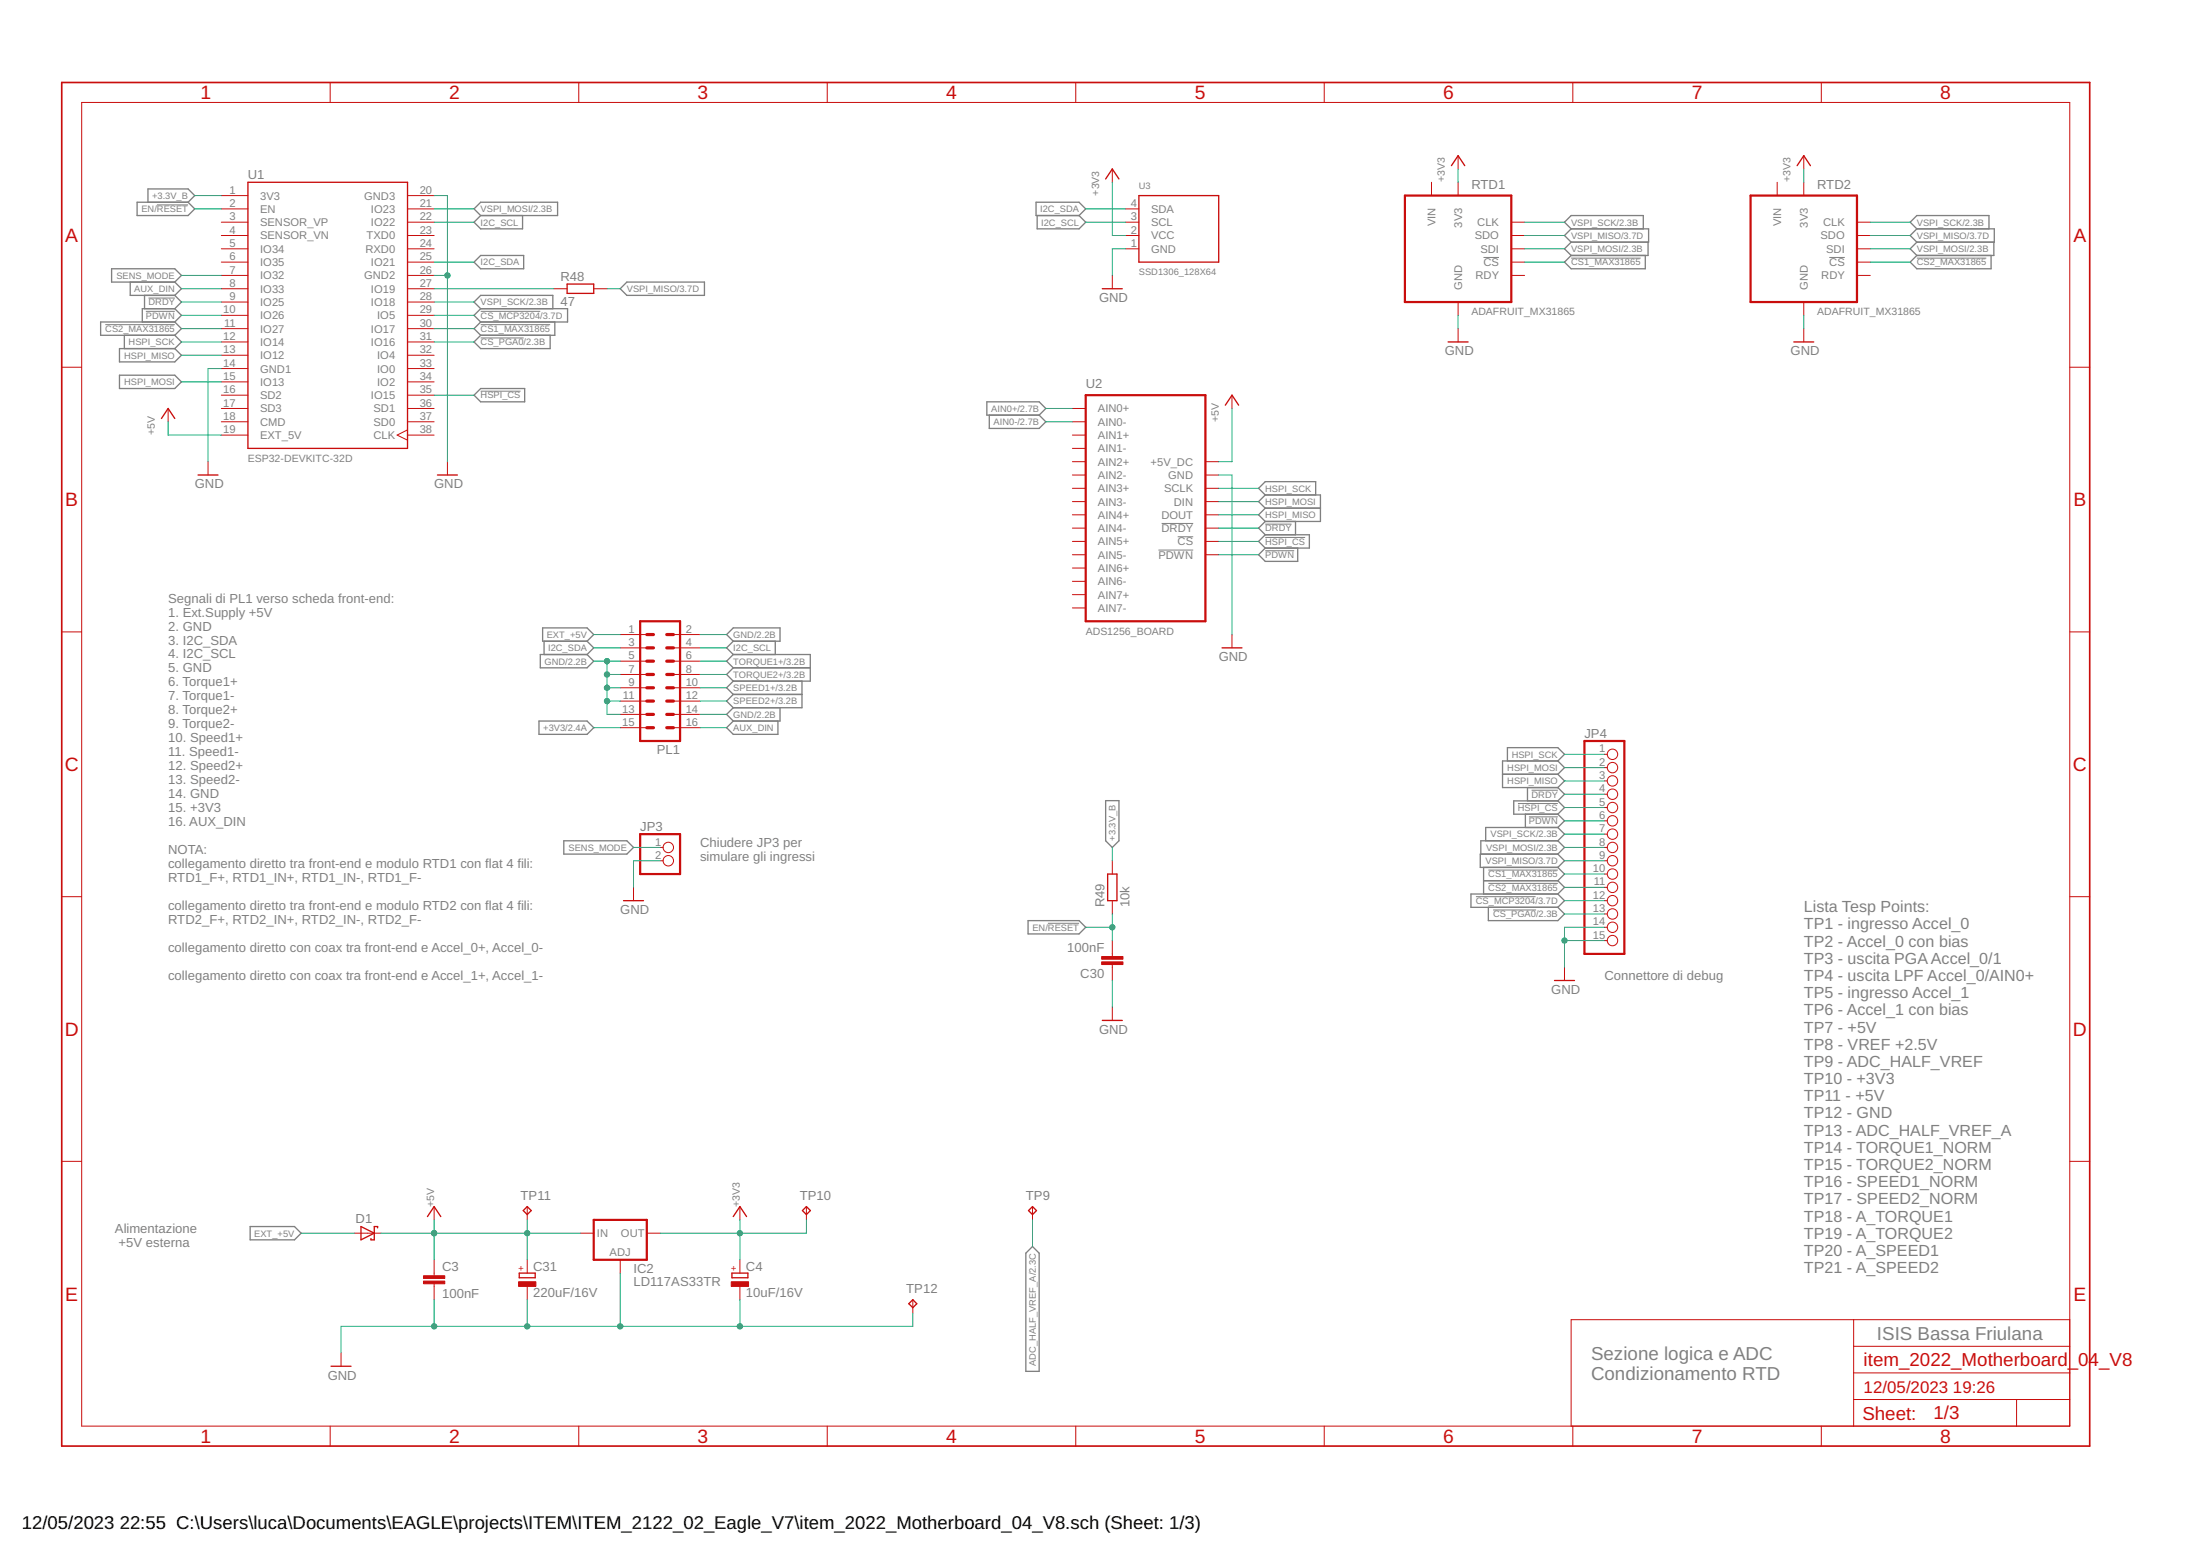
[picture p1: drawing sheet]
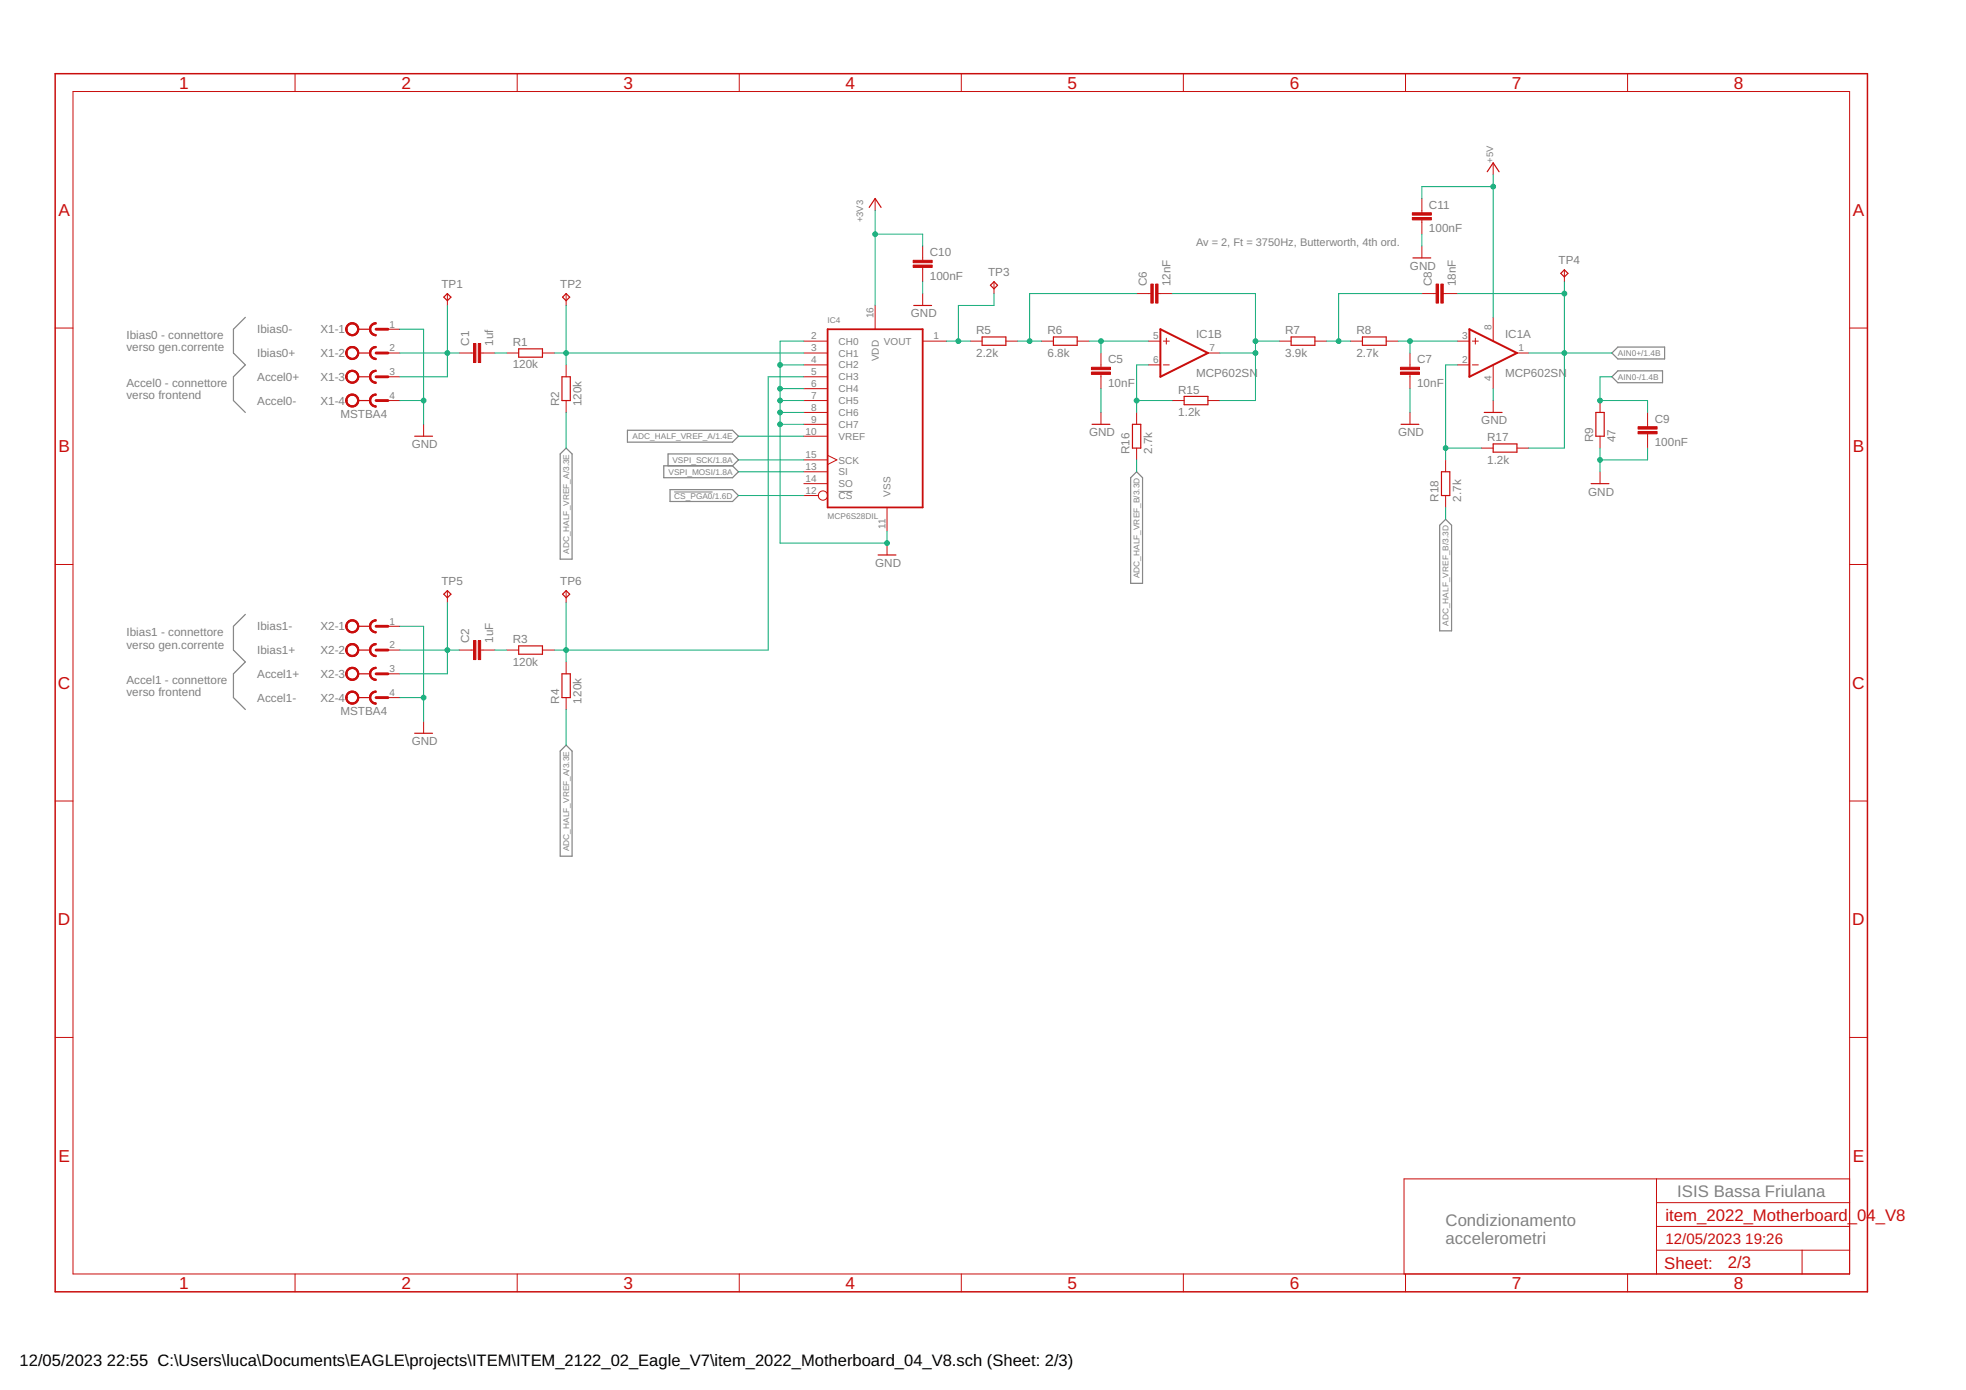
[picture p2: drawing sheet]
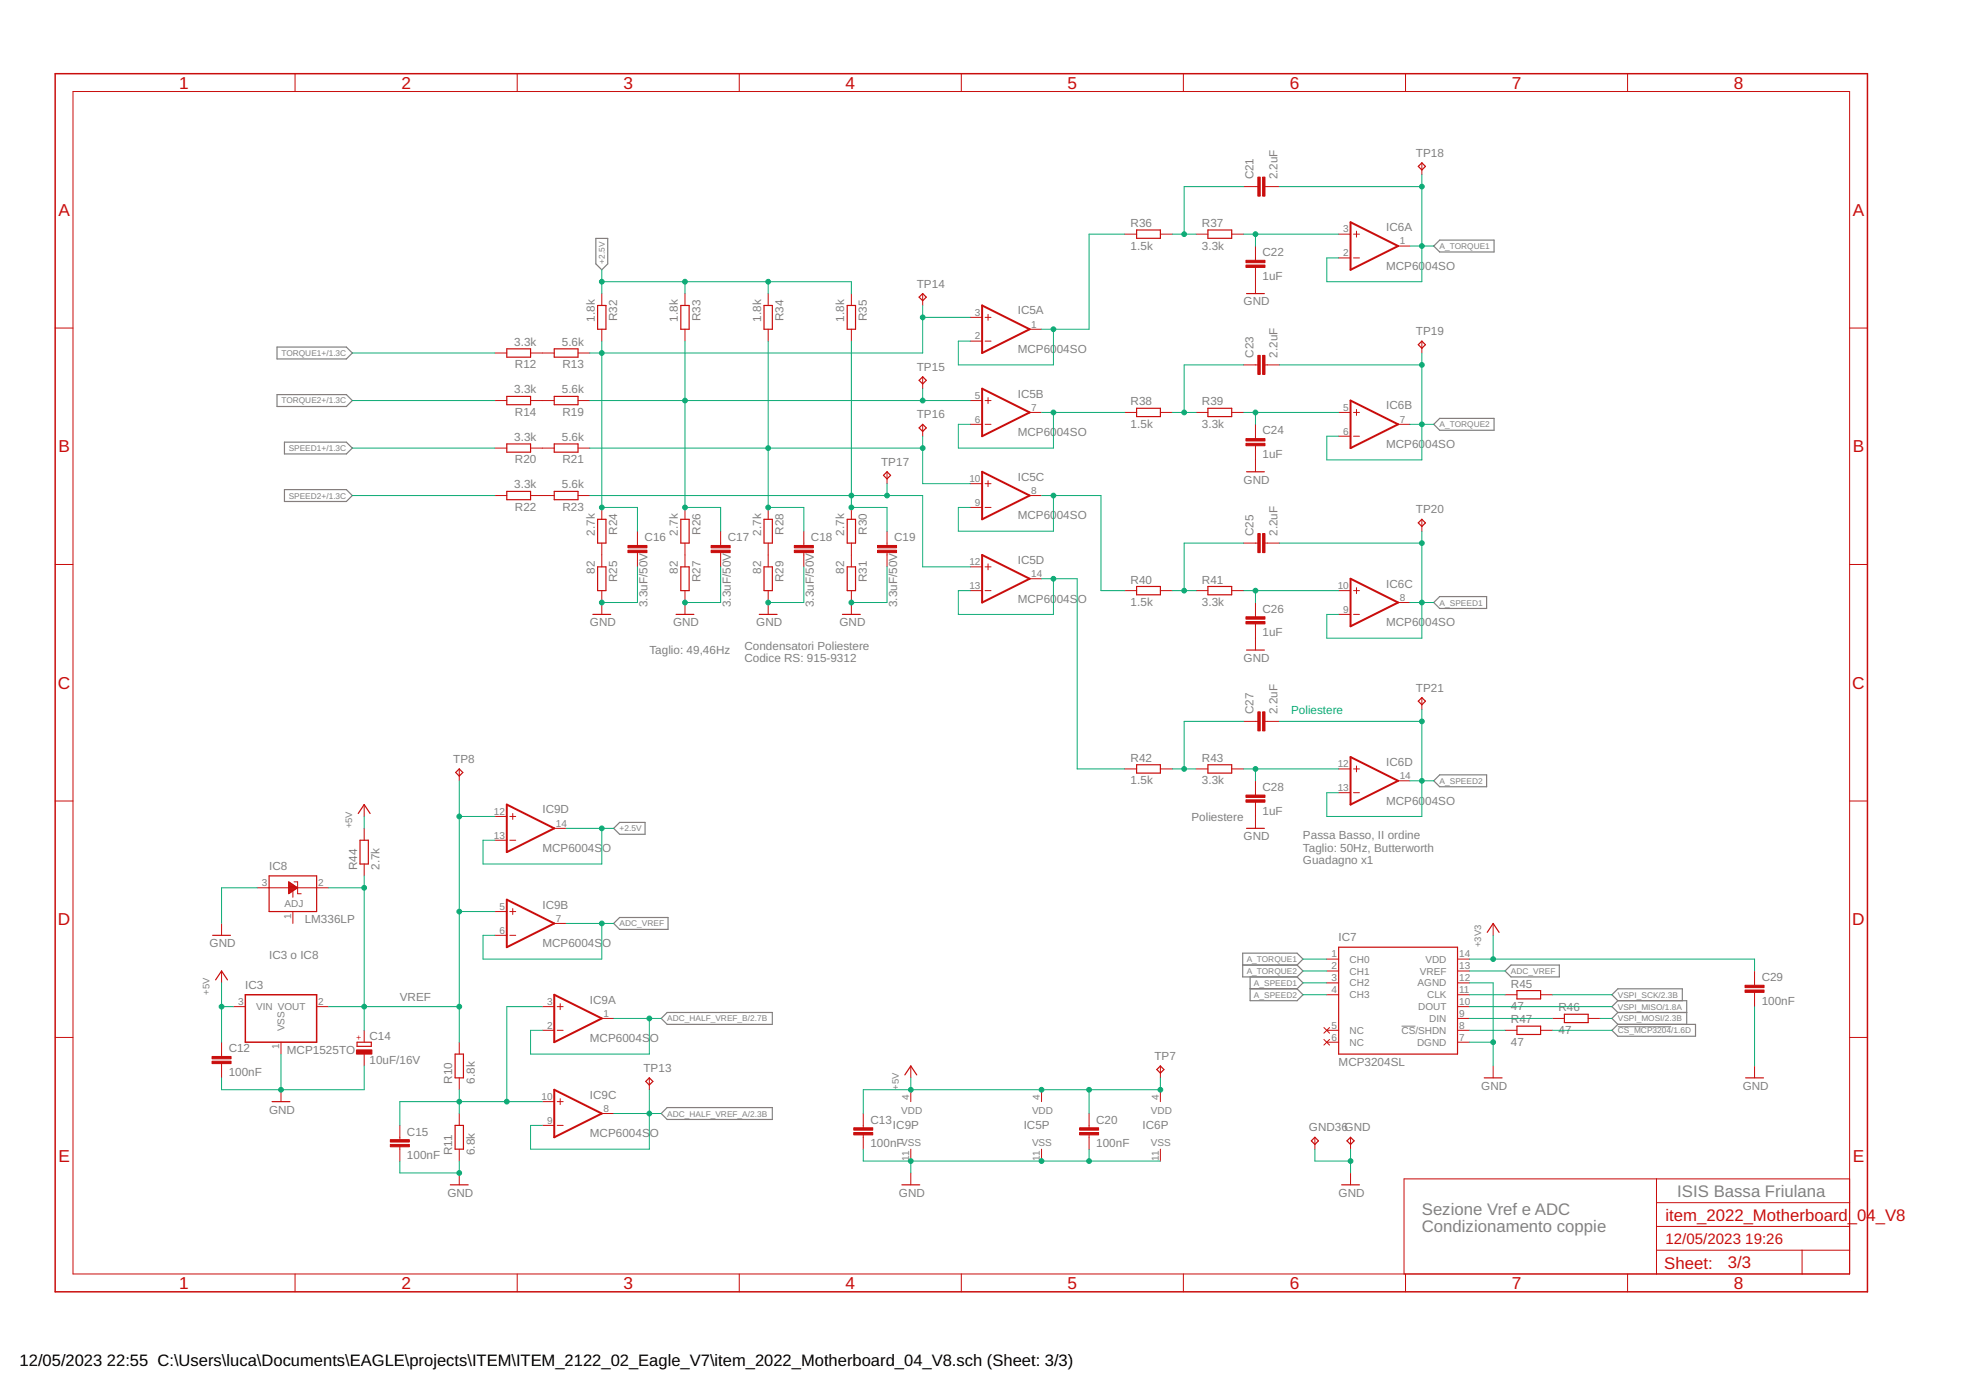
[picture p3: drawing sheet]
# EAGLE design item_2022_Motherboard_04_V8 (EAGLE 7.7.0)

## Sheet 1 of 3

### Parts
C3  100nF  C-EUC0805K  [C0805K]
C4  10uF/16V  CPOL-EUE2.5-6  [E2,5-6]
C30  100nF  C-EUC0805  [C0805]
C31  220uF/16V  CPOL-EUE3.5-10  [E3,5-10]
D1  SCHOTTKY-DIODEDO35-7  [DO35-7]
IC2  LD117AS33TR  [SOT223]
JP3  PINHD-1X2  [1X02]
JP4  PINHD-1X15  [1X15]
PL1  16H  [16H]
R48  47  R-EU_R0805  [R0805]
R49  10k  R-EU_R0805  [R0805]
RTD1  ADAFRUIT_MX31865  [ADAFRUIT_MAX31865]
RTD2  ADAFRUIT_MX31865  [ADAFRUIT_MAX31865]
TP9  TPTP16SQ  [TP16SQ]
TP10  TPTP16SQ  [TP16SQ]
TP11  TPTP16SQ  [TP16SQ]
TP12  TPTP14R  [TP14R]
U1  ESP32-DEVKITC-32D  [MODULE_ESP32-DEVKITC-32D]
U2  ADS1256_BOARD  [ADS1256_BOARD]
U3  SSD1306_128X64  [128X64]

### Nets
!CS1_MAX31865! [digital]: JP4.10 RTD1.P7(!CS!) U1.30(IO17)
!CS2_MAX31865! [digital]: JP4.11 RTD2.P7(!CS!) U1.11(IO27)
!CS_MCP3204! [digital]: JP4.12 U1.29(IO5) ; also sheet 3
!CS_PGA0! [digital]: JP4.13 U1.31(IO16) ; also sheet 2
!DRDY! [digital]: JP4.4 U1.9(IO25) U2.!DRDY!
!HSPI_CS! [digital]: JP4.5 U1.35(IO15) U2.!CS!
!PDWN! [digital]: JP4.6 U1.10(IO26) U2.PDWN(!PDWN!)
+3.3V_B: R49.2 U1.1(3V3)
+3V3 [supply3V3]: C4.+ IC2.4(OUT) PL1.15 RTD1.P3(3V3) RTD2.P3(3V3) TP10.TP U3.2(VCC) ; also sheet 2,3
+5V [supply5V]: C3.1 C31.+ D1.C IC2.3(IN) TP11.TP U1.19(EXT_5V) U2.5V_DC(+5V_DC) ; also sheet 2,3
ADC_HALF_VREF_A [supply]: TP9.TP ; also sheet 2,3
AIN0+ [analog]: U2.AIN0+ ; also sheet 2
AIN0- [analog]: U2.AIN0- ; also sheet 2
AUX_DIN [digital]: PL1.16 U1.8(IO33)
EN/!RESET!: C30.2 R49.1 U1.2(EN)
EXT_+5V [supply5V]: D1.A PL1.1
GND [supply]: C3.2 C4.- C30.1 C31.- IC2.1(ADJ) JP3.2 JP4.14 JP4.15 PL1.2 PL1.5 PL1.7 PL1.9 PL1.11 PL1.13 PL1.14 RTD1.P2(GND) RTD2.P2(GND) TP12.TP U1.14(GND1) U1.20(GND3) U1.26(GND2) U2.GND U3.1(GND) ; also sheet 2,3
HSPI_MISO [digital]: JP4.3 U1.13(IO12) U2.DOUT
HSPI_MOSI [digital]: JP4.2 U1.15(IO13) U2.DIN
HSPI_SCK [digital]: JP4.1 U1.12(IO14) U2.SCLK
I2C_SCL [digital]: PL1.4 U1.22(IO22) U3.3(SCL)
I2C_SDA [digital]: PL1.3 U1.25(IO21) U3.4(SDA)
N$40: R48.1 U1.27(IO19)
SENS_MODE [digital]: JP3.1 U1.7(IO32)
SPEED1+ [analog]: PL1.10 ; also sheet 3
SPEED2+ [analog]: PL1.12 ; also sheet 3
TORQUE1+ [analog]: PL1.6 ; also sheet 3
TORQUE2+ [analog]: PL1.8 ; also sheet 3
VSPI_MISO [digital]: JP4.9 R48.2 RTD1.P5(SDO) RTD2.P5(SDO) ; also sheet 3
VSPI_MOSI [digital]: JP4.8 RTD1.P6(SDI) RTD2.P6(SDI) U1.21(IO23) ; also sheet 2,3
VSPI_SCK [digital]: JP4.7 RTD1.P4(CLK) RTD2.P4(CLK) U1.28(IO18) ; also sheet 2,3
Unconnected: RTD1.P8(RDY) RTD2.P8(RDY) U1.3(SENSOR_VP) U1.4(SENSOR_VN) U1.5(IO34) U1.6(IO35) U1.16(SD2) U1.17(SD3) U1.18(CMD) U1.23(TXD0) U1.24(RXD0) U1.32(IO4) U1.33(IO0) U1.34(IO2) U1.36(SD1) U1.37(SD0) U1.38(CLK) U2.AIN1+ U2.AIN1- U2.AIN2+ U2.AIN2- U2.AIN3+ U2.AIN3- U2.AIN4+ U2.AIN4- U2.AIN5+ U2.AIN5- U2.AIN6+ U2.AIN6- U2.AIN7+ U2.AIN7-

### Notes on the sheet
- Chiudere JP3 per
  simulare gli ingressi
- Connettore di debug
- Segnali di PL1 verso scheda front-end:
  1. Ext.Supply +5V
  2. GND
  3. I2C_SDA
  4. I2C_SCL
  5. GND
  6. Torque1+
  7. Torque1-
  8. Torque2+
  9. Torque2-
  10. Speed1+
  11. Speed1-
  12. Speed2+
  13. Speed2-
  14. GND
  15. +3V3
  16. AUX_DIN
  
  NOTA:
  collegamento diretto tra front-end e modulo RTD1 con flat 4 fili:
  RTD1_F+, RTD1_IN+, RTD1_IN-, RTD1_F-
  
  collegamento diretto tra front-end e modulo RTD2 con flat 4 fili:
  RTD2_F+, RTD2_IN+, RTD2_IN-, RTD2_F-
  
  collegamento diretto con coax tra front-end e Accel_0+, Accel_0-
  
  collegamento diretto con coax tra front-end e Accel_1+, Accel_1-
- Alimentazione
   +5V esterna
- Lista Tesp Points:
  TP1 - ingresso Accel_0
  TP2 - Accel_0 con bias
  TP3 - uscita PGA Accel_0/1
  TP4 - uscita LPF Accel_0/AIN0+
  TP5 - ingresso Accel_1
  TP6 - Accel_1 con bias
  TP7 - +5V
  TP8 - VREF +2.5V
  TP9 - ADC_HALF_VREF
  TP10 - +3V3
  TP11 - +5V
  TP12 - GND
  TP13 - ADC_HALF_VREF_A
  TP14 - TORQUE1_NORM
  TP15 - TORQUE2_NORM
  TP16 - SPEED1_NORM
  TP17 - SPEED2_NORM
  TP18 - A_TORQUE1
  TP19 - A_TORQUE2
  TP20 - A_SPEED1
  TP21 - A_SPEED2
- ISIS Bassa Friulana
- Sezione logica e ADC
  Condizionamento RTD

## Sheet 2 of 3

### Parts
C1  1uf  C-EUC1206  [C1206]
C2  1uF  C-EUC1206  [C1206]
C5  10nF  C-EUC0805K  [C0805K]
C6  12nF  C-EUC0805K  [C0805K]
C7  10nF  C-EUC0805K  [C0805K]
C8  18nF  C-EUC0805K  [C0805K]
C9  100nF  C-EUC0805K  [C0805K]
C10  100nF  C-EUC0805K  [C0805K]
C11  100nF  C-EUC0805K  [C0805K]
IC1  MCP602SN  [SO08]
IC4  MCP6S28DIL  [DIL16]
R1  120k  R-EU_R0805  [R0805]
R2  120k  R-EU_R0805  [R0805]
R3  120k  R-EU_R0805  [R0805]
R4  120k  R-EU_R0805  [R0805]
R5  2.2k  R-EU_R0805  [R0805]
R6  6.8k  R-EU_R0805  [R0805]
R7  3.9k  R-EU_R0805  [R0805]
R8  2.7k  R-EU_R0805  [R0805]
R9  47  R-EU_R0805  [R0805]
R15  1.2k  R-EU_R0805  [R0805]
R16  2.7k  R-EU_R0805  [R0805]
R17  1.2k  R-EU_R0805  [R0805]
R18  2.7k  R-EU_R0805  [R0805]
TP1  TPTP14R  [TP14R]
TP2  TPTP14R  [TP14R]
TP3  TPTP14R  [TP14R]
TP4  TPTP14R  [TP14R]
TP5  TPTP14R  [TP14R]
TP6  TPTP14R  [TP14R]
X1  MSTBA4  [MSTBA4]
X2  MSTBA4  [MSTBA4]

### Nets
!CS_PGA0! [digital]: IC4.12(!CS!) ; also sheet 1
+3V3 [supply3V3]: C10.1 IC4.16(VDD) ; also sheet 1,3
+5V [supply5V]: C11.1 IC1.8(P:V+) ; also sheet 1,3
ADC_HALF_VREF_A [supply]: IC4.10(VREF) R2.1 R4.1 ; also sheet 1,3
ADC_HALF_VREF_B: R16.1 R18.1 ; also sheet 3
AIN0+ [analog]: C8.2 IC1.1(A:OUT) R17.2 TP4.TP ; also sheet 1
AIN0- [analog]: C9.1 R9.2 ; also sheet 1
GND [supply]: C5.2 C7.2 C9.2 C10.2 C11.2 IC1.4(P:V-) IC4.2(CH0) IC4.4(CH2) IC4.6(CH4) IC4.7(CH5) IC4.8(CH6) IC4.9(CH7) IC4.11(VSS) R9.1 X1.1 X1.4 X2.1 X2.4 ; also sheet 1,3
N$2 [analog]: C1.1 TP1.TP X1.2 X1.3
N$3 [analog]: C2.1 TP5.TP X2.2 X2.3
N$4 [analog]: IC4.3(CH1) R1.2 R2.2 TP2.TP
N$5 [analog]: IC4.1(VOUT) R5.1 TP3.TP
N$6 [analog]: C1.2 R1.1
N$7: C2.2 R3.1
N$8 [analog]: IC1.6(B:-IN) R15.1 R16.2
N$9 [analog]: C6.1 R5.2 R6.1
N$10 [analog]: C5.1 IC1.5(B:+IN) R6.2
N$11 [analog]: C6.2 IC1.7(B:OUT) R7.1 R15.2
N$12 [analog]: C8.1 R7.2 R8.1
N$13 [analog]: C7.1 IC1.3(A:+IN) R8.2
N$14 [analog]: IC4.5(CH3) R3.2 R4.2 TP6.TP
N$21 [analog]: IC1.2(A:-IN) R17.1 R18.2
VSPI_MOSI [digital]: IC4.13(SI) ; also sheet 1,3
VSPI_SCK [digital]: IC4.15(SCK) ; also sheet 1,3
Unconnected: IC4.14(SO)

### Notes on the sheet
- Av = 2, Ft = 3750Hz, Butterworth, 4th ord.
- Ibias0-
- Ibias0 - connettore 
  verso gen.corrente
- Ibias0+
- Accel0+
- Accel0 - connettore 
  verso frontend
- Accel0-
- Ibias1-
- Ibias1 - connettore 
  verso gen.corrente
- Ibias1+
- Accel1+
- Accel1 - connettore 
  verso frontend
- Accel1-
- ISIS Bassa Friulana
- Condizionamento
  accelerometri

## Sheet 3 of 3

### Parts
C12  100nF  C-EUC0805  [C0805]
C13  100nF  C-EUC0805  [C0805]
C14  10uF/16V  CPOL-EUE2.5-6  [E2,5-6]
C15  100nF  C-EUC0805  [C0805]
C16  3.3uF/50V  C-EUC0805  [C0805]
C17  3.3uF/50V  C-EUC0805  [C0805]
C18  3.3uF/50V  C-EUC0805  [C0805]
C19  3.3uF/50V  C-EUC0805  [C0805]
C20  100nF  C-EUC0805  [C0805]
C21  2.2uF  C-EUC0805  [C0805]
C22  1uF  C-EUC0805  [C0805]
C23  2.2uF  C-EUC0805  [C0805]
C24  1uF  C-EUC0805  [C0805]
C25  2.2uF  C-EUC0805  [C0805]
C26  1uF  C-EUC0805  [C0805]
C27  2.2uF  C-EUC0805  [C0805]
C28  1uF  C-EUC0805  [C0805]
C29  100nF  C-EUC0805  [C0805]
GND  TPTP18SQ  [TP18SQ]
GND36  TPTP18SQ  [TP18SQ]
IC3  MCP1525TO  [TO92]
IC5  MCP6004SO  [SO14]
IC6  MCP6004SO  [SO14]
IC7  MCP3204SL  [SO14]
IC8  LM336LP  [TO92]
IC9  MCP6004SO  [SO14]
R10  6.8k  R-EU_R0805  [R0805]
R11  6.8k  R-EU_R0805  [R0805]
R12  3.3k  R-EU_R0805  [R0805]
R13  5.6k  R-EU_R0805  [R0805]
R14  3.3k  R-EU_R0805  [R0805]
R19  5.6k  R-EU_R0805  [R0805]
R20  3.3k  R-EU_M0805  [M0805]
R21  5.6k  R-EU_R0805  [R0805]
R22  3.3k  R-EU_R0805  [R0805]
R23  5.6k  R-EU_R0805  [R0805]
R24  2.7k  R-EU_R0805  [R0805]
R25  82  R-EU_R0805  [R0805]
R26  2.7k  R-EU_R0805  [R0805]
R27  82  R-EU_R0805  [R0805]
R28  2.7k  R-EU_R0805  [R0805]
R29  82  R-EU_R0805  [R0805]
R30  2.7k  R-EU_R0805  [R0805]
R31  82  R-EU_R0805  [R0805]
R32  1.8k  R-EU_R0805  [R0805]
R33  1.8k  R-EU_R0805  [R0805]
R34  1.8k  R-EU_R0805  [R0805]
R35  1.8k  R-EU_R0805  [R0805]
R36  1.5k  R-EU_R0805  [R0805]
R37  3.3k  R-EU_R0805  [R0805]
R38  1.5k  R-EU_R0805  [R0805]
R39  3.3k  R-EU_R0805  [R0805]
R40  1.5k  R-EU_R0805  [R0805]
R41  3.3k  R-EU_R0805  [R0805]
R42  1.5k  R-EU_R0805  [R0805]
R43  3.3k  R-EU_R0805  [R0805]
R44  2.7k  R-EU_R0805  [R0805]
R45  47  R-EU_R0805  [R0805]
R46  47  R-EU_R0805  [R0805]
R47  47  R-EU_R0805  [R0805]
TP7  TPTP16R  [TP16R]
TP8  TPTP16R  [TP16R]
TP13  TPTP16R  [TP16R]
TP14  TPTP14R  [TP14R]
TP15  TPTP14R  [TP14R]
TP16  TPTP14R  [TP14R]
TP17  TPTP14R  [TP14R]
TP18  TPTP14R  [TP14R]
TP19  TPTP14R  [TP14R]
TP20  TPTP14R  [TP14R]
TP21  TPTP14R  [TP14R]

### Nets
!CS_MCP3204! [digital]: R47.2 ; also sheet 1
+2.5V: IC9.13(D:-IN) IC9.14(D:OUT) R32.1 R33.1 R34.1 R35.1
+3V3 [supply3V3]: C29.1 IC7.14(VDD) ; also sheet 1,2
+5V [supply5V]: C12.1 C13.1 C20.1 IC3.3(VIN) IC5.4(P:VDD) IC6.4(P:VDD) IC9.4(P:VDD) R44.2 TP7.TP ; also sheet 1,2
A_SPEED1: C25.2 IC6.8(C:OUT) IC6.9(C:-IN) IC7.3(CH2) TP20.TP
A_SPEED2: C27.2 IC6.13(D:-IN) IC6.14(D:OUT) IC7.4(CH3) TP21.TP
A_TORQUE1: C21.2 IC6.1(A:OUT) IC6.2(A:-IN) IC7.1(CH0) TP18.TP
A_TORQUE2: C23.2 IC6.6(B:-IN) IC6.7(B:OUT) IC7.2(CH1) TP19.TP
ADC_HALF_VREF_A [supply]: IC9.8(C:OUT) IC9.9(C:-IN) TP13.TP ; also sheet 1,2
ADC_HALF_VREF_B: IC9.1(A:OUT) IC9.2(A:-IN) ; also sheet 2
ADC_VREF [supply]: IC7.13(VREF) IC9.6(B:-IN) IC9.7(B:OUT)
GND [supply]: C12.2 C13.2 C14.- C15.2 C16.2 C17.2 C18.2 C19.2 C20.2 C22.2 C24.2 C26.2 C28.2 C29.2 GND36.TP GND.TP IC3.1(VSS) IC5.11(P:VSS) IC6.11(P:VSS) IC7.7(DGND) IC7.12(AGND) IC8.3(A) IC9.11(P:VSS) R11.1 R25.2 R27.2 R29.2 R31.2 ; also sheet 1,2
N$1: C15.1 IC9.3(A:+IN) IC9.10(C:+IN) R10.1 R11.2
N$15: R12.1 R13.2
N$16: R14.1 R19.2
N$17: R20.1 R21.2
N$18: R22.1 R23.2
N$19: R24.2 R25.1
N$20: C16.1 IC5.3(A:+IN) R13.1 R24.1 R32.2 TP14.TP
N$22: R26.2 R27.1
N$23: R28.2 R29.1
N$24: R30.2 R31.1
N$25: C17.1 IC5.5(B:+IN) R19.1 R26.1 R33.2 TP15.TP
N$26: C18.1 IC5.10(C:+IN) R21.1 R28.1 R34.2 TP16.TP
N$27: C19.1 IC5.12(D:+IN) R23.1 R30.1 R35.2 TP17.TP
N$28: IC5.1(A:OUT) IC5.2(A:-IN) R36.1
N$29: IC5.6(B:-IN) IC5.7(B:OUT) R38.1
N$30: IC5.8(C:OUT) IC5.9(C:-IN) R40.1
N$31: IC5.13(D:-IN) IC5.14(D:OUT) R42.1
N$32: C21.1 R36.2 R37.1
N$33: C22.1 IC6.3(A:+IN) R37.2
N$34: C23.1 R38.2 R39.1
N$35: C24.1 IC6.5(B:+IN) R39.2
N$36: C25.1 R40.2 R41.1
N$37: C26.1 IC6.10(C:+IN) R41.2
N$38: C27.1 R42.2 R43.1
N$39: C28.1 IC6.12(D:+IN) R43.2
N$41: IC7.11(CLK) R45.1
N$42: IC7.9(DIN) R46.1
N$43: IC7.8(!CS!/SHDN) R47.1
SPEED1+ [analog]: R20.2 ; also sheet 1
SPEED2+ [analog]: R22.2 ; also sheet 1
TORQUE1+ [analog]: R12.2 ; also sheet 1
TORQUE2+ [analog]: R14.2 ; also sheet 1
VREF: C14.+ IC3.2(VOUT) IC8.2(C) IC9.5(B:+IN) IC9.12(D:+IN) R10.2 R44.1 TP8.TP
VSPI_MISO [digital]: IC7.10(DOUT) ; also sheet 1
VSPI_MOSI [digital]: R46.2 ; also sheet 1,2
VSPI_SCK [digital]: R45.2 ; also sheet 1,2
Unconnected: IC7.5(NC) IC7.6(NC) IC8.1(ADJ)

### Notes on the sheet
- Taglio: 49,46Hz | Condensatori Poliestere
- Codice RS: 915-9312
- Poliestere
- Poliestere
- Passa Basso, II ordine
  Taglio: 50Hz, Butterworth
  Guadagno x1
- IC3 o IC8
- ISIS Bassa Friulana
- Sezione Vref e ADC
  Condizionamento coppie

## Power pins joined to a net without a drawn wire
VIN: RTD1.P1(VIN) RTD2.P1(VIN)
